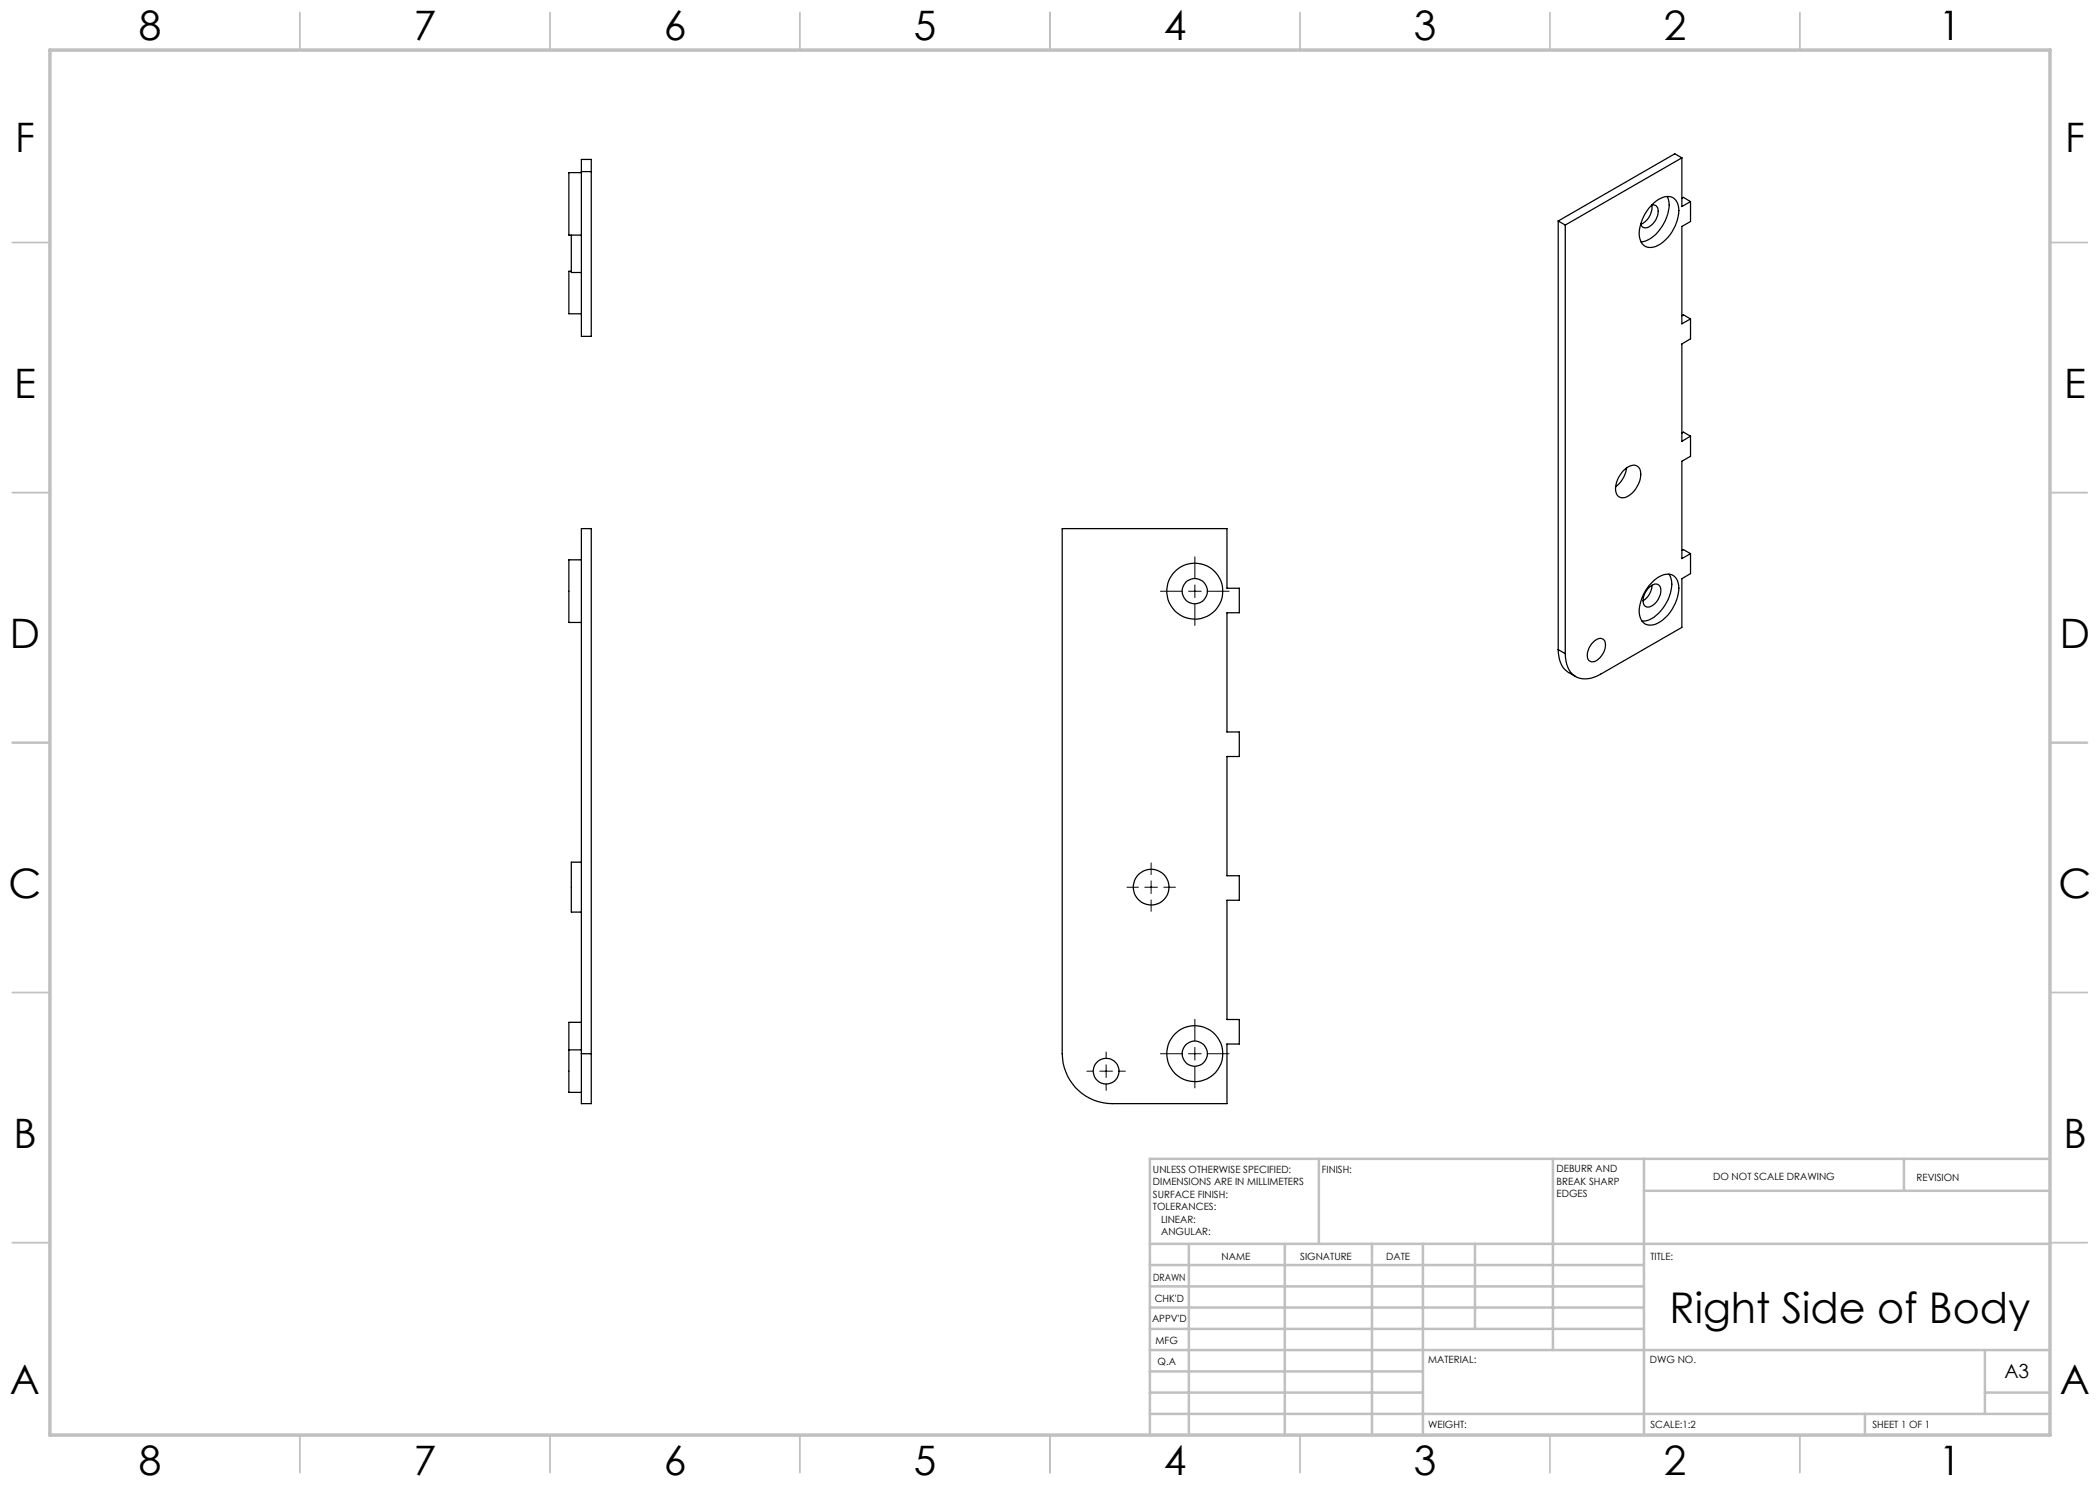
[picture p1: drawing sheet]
<svg xmlns="http://www.w3.org/2000/svg" width="420mm" height="297mm" viewBox="0 0 420 297" stroke-linecap="round" stroke-linejoin="round" font-family="sans-serif">
<g fill="none" stroke="#000" stroke-width=".2">
<path d="M232.1 118.2h4.3M237.7 118.2h2.5M239 111.4v4.3M239 117v2.5M241.5 118.2h4.3M239 120.8v4.3M225.4 177.4h2.3M229 177.4h2.5M230.2 172.6v2.3M230.2 176.2v2.5M230.2 180v2.3M232.8 177.4h2.3"/>
<path d="M217.4 214.2h1.3M220 214.2h2.5M221.2 210.4v1.3M221.2 213v2.5M221.2 216.8v1.3M223.8 214.2h1.3M232.1 210.7h4.3M237.7 210.7h2.5M239 203.9v4.3M239 209.5v2.5M239 213.3v4.3M241.5 210.7h4.3"/>
</g>
<g fill="none" stroke="#c0c0c0" stroke-width=".35">
<path d="M60 2.5v7.5M110 2.5v7.5M160 2.5v7.5M210 2.5v7.5M260 2.5v7.5M310 2.5v7.5M360 2.5v7.5M2.5 48.5h7.5M410 48.5h7.5M2.5 98.5h7.5M410 98.5h7.5M2.5 148.5h7.5"/>
<path d="M410 148.5h7.5M2.5 198.5h7.5M410 198.5h7.5M2.5 248.5h7.5M410 248.5h7.5M60 287v7.5M110 287v7.5M160 287v7.5M210 287v7.5M260 287v7.5M310 287v7.5M360 287v7.5"/>
</g>
<g fill="none" stroke="#c0c0c0" stroke-width=".5">
<path d="M263.8 231.8v17M310.6 231.8v38.2M328.8 231.8v55.2M328.8 238.2h81.2M380.8 231.8v6.4M410 231.8h-180v55.2M230 248.8h180M230 257.3h98.8M230 253h98.8M237.8 248.8v38.2M257 248.8v38.2M274.4 248.8v38.2"/>
<path d="M284.6 248.8v38.2M295 248.8v17M230 265.8h98.8M230 261.5h98.8M230 278.5h54.6M230 274.3h54.6M230 270h180M397 278.5h13M397 270v12.8M230 282.8h180M373 282.8v4.2"/>
</g>
<path d="M10 10h400v277h-400z" fill="none" stroke="#c0c0c0" stroke-width=".7"/>
<g fill="none" stroke="#000" stroke-width=".25">
<path d="M116.3 34.5h-2.5v12.5h2.5M116.3 31.9h2v35.4h-2zM116.3 34.3h2M333.4 39.3a5.9 5.9 0 0 1-.6 5.4 6.5 6.5 0 0 1-4.6 3.7M336.4 31.6l-23.3 13.4M336.4 31.6v9.7l1.7-1M336.4 31.6l-1.4-.8-23.4 13.4M336.4 39.7l.3-.2 1.4 .8M114.3 47v7.5h2M114.3 54.3h-.5v8.5h2.5M311.6 44.2l1.5 .8M311.6 44.2v85.7"/>
<path d="M313.1 45v85.7M330.3 41a1.14 1.14 0 0 1 1.2 .4 1.14 1.14 0 0 1 .1 1.2 3.4 3.4 0 0 1-2.5 3 .88 .88 0 0 1-.9-.8 3.6 3.6 0 0 0 2.1-3.8zM330.7 40.6a3.4 3.4 0 0 1 4-1 3.8 3.8 0 0 1 .8 4.3 7.8 7.8 0 0 1-4.8 5.5 2.29 2.29 0 0 1-2.9-2.4 8.8 8.8 0 0 1 2.9-6.4zM338.1 40.3v4l-1.7 1v19.5l1.7-1M336.4 63.1l.3-.1 1.4 .8M338.1 63.8v4l-1.7 1v19.5l1.7-1.1M324.6 94.2a2.46 2.46 0 0 1 2.8-1 2.62 2.62 0 0 1 .5 3.1 4.6 4.6 0 0 1-3.3 3.3 1.56 1.56 0 0 1-1.5-2.1l.2-.9 .4-1zM325.3 93.6a5.8 5.8 0 0 1-2.2 3.8M336.4 86.6l.3-.2 1.4 .8M338.1 87.2v4.1l-1.7 .9v19.5l1.7-1M116.3 112h-2.5v12.5h2.5M212.4 105.7h33v11.9h2.5v5h-2.5v23.8h2.5v4.9h-2.5v23.9h2.5v4.9h-2.5v23.8h2.5v4.9h-2.5v11.9h-22.9a10 10 0 0 1-10.1-10z"/>
<path d="M329.9 117.4l.3-.2a1.18 1.18 0 0 1 1.6-.2 1.18 1.18 0 0 1 .3 1.5 3.4 3.4 0 0 1-2.5 2.9 1.16 1.16 0 0 1-1-1.6l.5-1.3zM330.3 116.6a4.2 4.2 0 0 1 4.1-1.6 3.1 3.1 0 0 1 1.2 3.8 8.1 8.1 0 0 1-4.9 6.2 2.29 2.29 0 0 1-2.9-2.5 8.7 8.7 0 0 1 2.5-5.9zM330.4 117a3.9 3.9 0 0 1-1.8 3.2M333.8 114.8a5.2 5.2 0 0 1-.2 5.1 7.1 7.1 0 0 1-4.7 4.3h-.5M336.4 110.1l.3-.2 1.4 .8M338.1 110.7v4l-1.7 1v9.8l-16.3 9.3a5 5 0 0 1-5.2 .4 5.2 5.2 0 0 1-1.8-4.5M311.6 129.9a5.2 5.2 0 0 0 3.5 5.4M311.6 129.9l1.5 .8M318.6 128.5a1.49 1.49 0 0 1 2.3-.4 3.4 3.4 0 0 1-2.3 4.3h-.3a1.55 1.55 0 0 1-.7-2.3zM116.3 172.4h-2v10h2M113.8 210v8.5h2.5M113.8 210h2.5"/>
<path d="M116.3 210.7v10h2v-10M116.3 204.5h-2.5v5.5M116.3 210.7h2M116.3 210.7v-105h2v105"/>
<circle cx="238.9" cy="118.2" r="2.53"/>
<circle cx="238.9" cy="118.2" r="5.6"/>
<circle cx="230.2" cy="177.4" r="3.6"/>
<circle cx="221.2" cy="214.2" r="2.57"/>
<circle cx="238.9" cy="210.7" r="5.6"/>
<circle cx="239" cy="210.7" r="2.52"/>
</g>
<text font-size="8.5" x="333.9" y="264.5">Right Side of Body</text>
<g font-size="8.1">
<text x="27.8" y="8">8</text>
<text x="82.8" y="8">7</text>
<text x="132.8" y="8">6</text>
<text x="182.8" y="8">5</text>
<text x="232.8" y="8">4</text>
<text x="282.8" y="8">3</text>
<text x="332.8" y="8">2</text>
<text x="387.8" y="8">1</text>
<text x="3" y="30.4">F</text>
<text x="413" y="30.4">F</text>
<text x="2.8" y="79.6">E</text>
<text x="412.8" y="79.6">E</text>
<text x="2" y="129.6">D</text>
<text x="412" y="129.6">D</text>
<text x="1.7" y="179.6">C</text>
<text x="411.7" y="179.6">C</text>
<text x="2.7" y="229.6">B</text>
<text x="412.7" y="229.6">B</text>
<text x="2" y="278.9">A</text>
<text x="412" y="278.9">A</text>
<text x="27.8" y="295">8</text>
<text x="82.8" y="295">7</text>
<text x="132.8" y="295">6</text>
<text x="182.8" y="295">5</text>
<text x="232.8" y="295">4</text>
<text x="282.8" y="295">3</text>
<text x="332.8" y="295">2</text>
<text x="387.8" y="295">1</text>
</g>
<text font-size="3.9" x="400.9" y="275.5">A3</text>
<g font-size="2">
<text x="230.6" y="234.6">UNLESS OTHERWISE SPECIFIED:</text>
<text x="230.6" y="237.1">DIMENSIONS ARE IN MILLIMETERS</text>
<text x="230.6" y="239.6">SURFACE FINISH:</text>
<text x="264.4" y="234.6">FINISH:</text>
<text x="311.3" y="234.5">DEBURR AND</text>
<text x="311.3" y="237">BREAK SHARP</text>
<text x="311.3" y="239.5">EDGES</text>
<text x="342.6" y="236">DO NOT SCALE DRAWING</text>
<text x="383.3" y="236.2">REVISION</text>
<text x="230.6" y="242.1">TOLERANCES:</text>
<text x="232.2" y="244.6">LINEAR:</text>
<text x="232.2" y="247.1">ANGULAR:</text>
<text x="244.3" y="252">NAME</text>
<text x="260" y="251.9">SIGNATURE</text>
<text x="277.2" y="251.9">DATE</text>
<text x="330.1" y="251.9">TITLE:</text>
<text x="230.6" y="256.1">DRAWN</text>
<text x="230.9" y="260.3">CHK'D</text>
<text x="230.4" y="264.4">APPV'D</text>
<text x="231.1" y="268.8">MFG</text>
<text x="231.5" y="273">Q.A</text>
<text x="285.6" y="272.5">MATERIAL:</text>
<text x="330" y="272.5">DWG NO.</text>
<text x="285.6" y="285.5">WEIGHT:</text>
<text x="330.1" y="285.6">SCALE:1:2</text>
<text x="374.5" y="285.6">SHEET 1 OF 1</text>
</g>
</svg>
